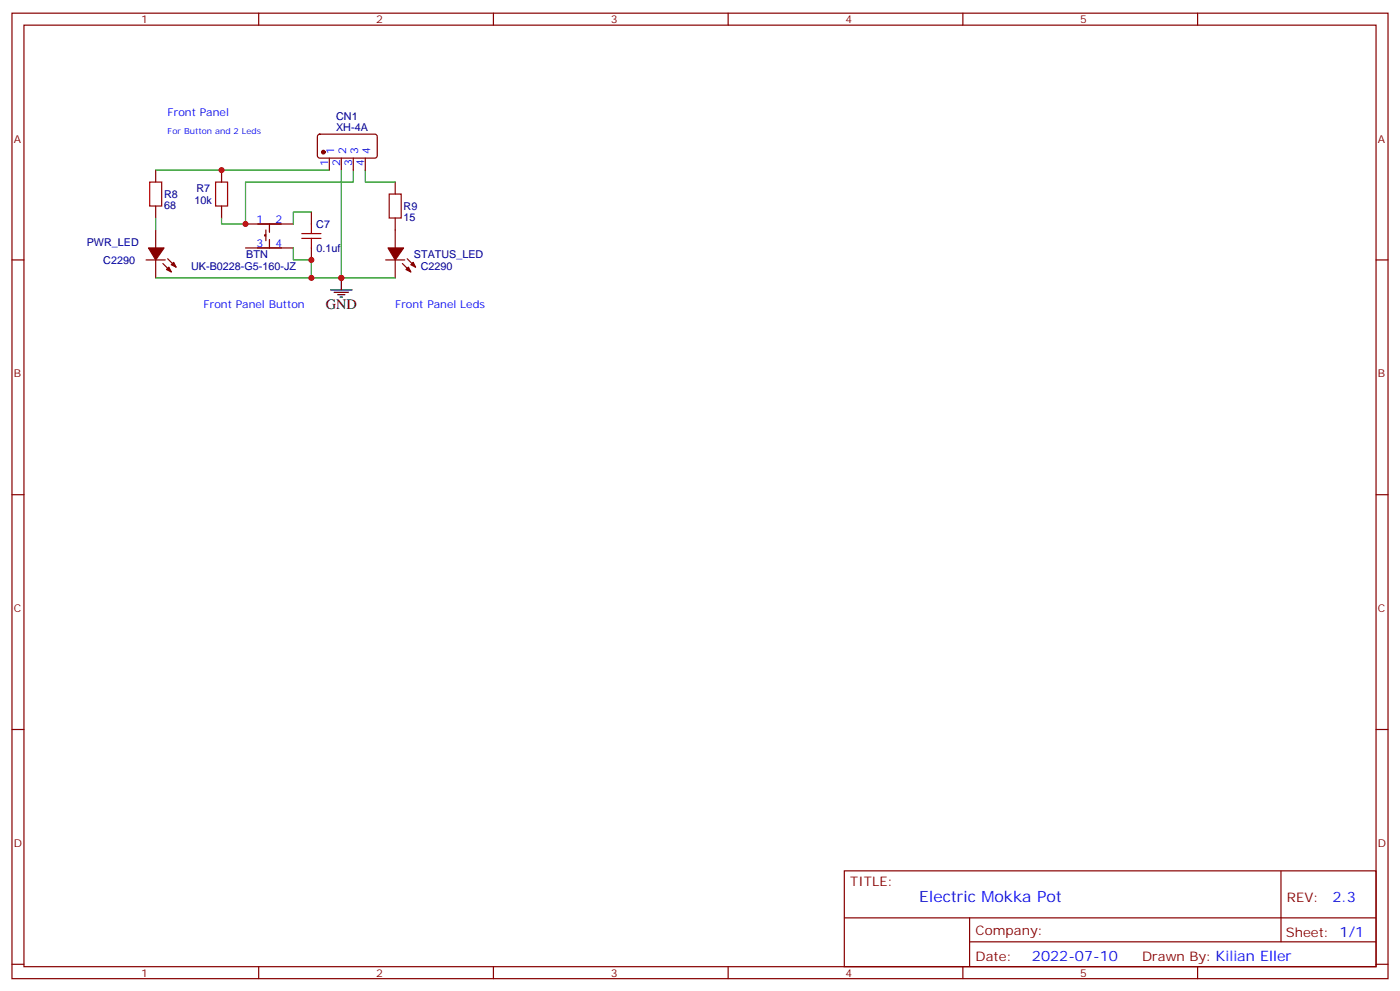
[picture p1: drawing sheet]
<svg xmlns="http://www.w3.org/2000/svg" width="412mm" height="292mm" viewBox="0 0 412 292" stroke-linecap="round" stroke-linejoin="round" font-family="sans-serif">
<g fill="none" stroke="#870000" stroke-width=".35">
<path d="M3.5 3.9h405.4v284.3h-405.4zM7.1 7.4h398.2v277.3h-398.2zM76.2 3.9v3.5M145.3 3.9v3.5M214.5 3.9v3.5M283.6 3.9v3.5M352.8 3.9v3.5M93.7 39.7l.5-.2 16.5 .1 .4 .6v5.9l-.7 .5-16.5-.1-.4-.6v-5.7zM45.9 50.1v3.5M65.3 50.1v3.5M97 46.6v3.5M100.5 46.6v3.5"/>
<path d="M104.1 46.6v3.5M107.6 46.6v3.5M116.4 53.6v3.6M3.5 76.6h3.6M43 76.6h5.7M45.9 60.7v3.5M45.9 67.7v5.3M45.9 76.6v5.2M48 77.6l2.4 2.5M49.4 76.2l2.5 2.5M65.3 60.7v3.5M72.3 66h14.1"/>
<path d="M72.3 73h14.1M78.3 69.1h-.3v.4h.3M78.3 67.7v3.2M79.4 66v2.4M79.4 70.6v2.4M91.7 62.4v3.6M91.7 73v3.6M113.6 76.6h5.6M116.4 64.2v8.8M116.4 76.6v5.2M118.5 77.6l2.5 2.5M119.9 76.2l2.5 2.5"/>
<path d="M405.3 76.6h3.6M3.5 145.7h3.6M405.3 145.7h3.6M3.5 214.8h3.6M405.3 214.8h3.6M248.7 256.5h156.6v28.2h-156.6zM377.3 256.5v20.9M248.7 270.3h156.5M285.6 277.4h119.6M285.6 270.3v14.1M3.5 284h3.6M76.2 284.7v3.5"/>
<path d="M145.3 284.7v3.5M214.5 284.7v3.5M283.6 284.7v3.5M352.8 284.7v3.5M405.3 284h3.6"/>
</g>
<g fill="#870000" stroke="#870000" stroke-width=".35">
<path d="M49.7 78.7l.7 1.4-1.4-.7z"/>
<path d="M50.4 78l.8-.7 .7 1.4z"/>
<path d="M43.7 73h4.6l-2.4 3.6z"/>
<path d="M120.3 78.7l.7 1.4-1.4-.7z"/>
<path d="M121 78l.7-.7 .7 1.4z"/>
<path d="M114.3 73h4.6l-2.5 3.6z"/>
<circle cx="95.2" cy="44.8" r=".53"/>
</g>
<path d="M44.1 53.6h3.5v7.1h-3.5zM63.5 53.6h3.5v7.1h-3.5zM114.7 57.2h3.5v7h-3.5zM88.9 68.8h5.6M88.9 70.2h5.6M91.7 66v2.8M91.7 70.2v2.8" fill="none" stroke="#a10000" stroke-width=".35"/>
<path d="M45.9 50.1h51.1M100.5 50.1v31.7M104.1 50.1v3.5h-31.8v12.4h-7v-1.8M107.6 50.1v3.5h8.8M45.9 64.2v3.5M86.4 73v3.6h5.3v5.2h-45.8M91.7 62.4h-5.3v3.6M91.7 81.8h24.7" fill="none" stroke="#008700" stroke-width=".35"/>
<path d="M97.4 85.4h6.3M98.4 86.1h4.3M99.5 86.8h2.1M100.2 87.5h.7M100.5 81.8v3.6" fill="none" stroke="#000" stroke-width=".35"/>
<g fill="#c00">
<circle cx="91.7" cy="76.6" r=".88"/>
<circle cx="91.7" cy="81.8" r=".88"/>
<circle cx="100.5" cy="81.8" r=".88"/>
<circle cx="65.3" cy="50.1" r=".88"/>
<circle cx="72.3" cy="66" r=".88"/>
</g>
<text font-size="4.6" fill="#00f" x="270.8" y="265.5">Electric Mokka Pot</text>
<text font-size="4.2" x="96" y="91">GND</text>
<g font-size="4.2" fill="#00f">
<text x="392.5" y="265.7">2.3</text>
<text x="304" y="283.1">2022-07-10</text>
</g>
<g font-size="3.9" fill="#800">
<text x="250.5" y="261.1">TITLE:</text>
<text x="379.1" y="265.7">REV:</text>
<text x="287.4" y="275.3">Company:</text>
<text x="378.7" y="275.9">Sheet: 1/1</text>
<text x="287.4" y="282.9">Date:</text>
<text x="336.4" y="283">Drawn By: Kilian Eller</text>
</g>
<g font-size="3.2" fill="#800">
<text x="41.6" y="6.9">1</text>
<text x="110.8" y="6.9">2</text>
<text x="179.9" y="6.9">3</text>
<text x="249.1" y="6.9">4</text>
<text x="318.2" y="6.9">5</text>
<text x="4.1" y="42">A</text>
<text x="405.9" y="42">A</text>
<text x="4.1" y="111.1">B</text>
<text x="405.9" y="111.1">B</text>
<text x="4.1" y="180.3">C</text>
<text x="405.9" y="180.3">C</text>
<text x="4.1" y="249.4">D</text>
<text x="405.9" y="249.4">D</text>
<text x="41.6" y="287.7">1</text>
<text x="110.8" y="287.7">2</text>
<text x="179.9" y="287.7">3</text>
<text x="249.1" y="287.7">4</text>
<text x="318.2" y="287.7">5</text>
</g>
<g font-size="3.2" fill="#00f">
<text x="49.4" y="34.2">Front Panel</text>
<text x="98.4" y="45.3" transform="rotate(-90 98.4 45.3)">1</text>
<text x="102" y="45.3" transform="rotate(-90 102 45.3)">2</text>
<text x="105.5" y="45.3" transform="rotate(-90 105.5 45.3)">3</text>
<text x="109" y="45.3" transform="rotate(-90 109 45.3)">4</text>
<text x="96.7" y="48.8" transform="rotate(-90 96.7 48.8)">1</text>
<text x="100.2" y="48.8" transform="rotate(-90 100.2 48.8)">2</text>
<text x="103.7" y="48.8" transform="rotate(-90 103.7 48.8)">3</text>
<text x="107.2" y="48.8" transform="rotate(-90 107.2 48.8)">4</text>
<text x="75.6" y="65.6">1</text>
<text x="81.1" y="65.6">2</text>
<text x="75.6" y="72.7">3</text>
<text x="81.1" y="72.7">4</text>
<text x="60" y="90.7">Front Panel Button</text>
<text x="116.4" y="90.7">Front Panel Leds</text>
</g>
<g font-size="3.2" fill="#000080">
<text x="99" y="35.3">CN1</text>
<text x="99" y="38.5">XH-4A</text>
<text x="48.3" y="58.3">R8</text>
<text x="57.9" y="56.5">R7</text>
<text x="48.3" y="61.5">68</text>
<text x="57.3" y="60">10k</text>
<text x="118.9" y="65">15</text>
<text x="118.9" y="61.9">R9</text>
<text x="93.2" y="67.1">C7</text>
<text x="25.6" y="72.4">PWR_LED</text>
<text x="30.4" y="77.7">C2290</text>
<text x="72.6" y="76">BTN</text>
<text x="93.2" y="74.2">0.1uf</text>
<text x="121.9" y="75.8">STATUS_LED</text>
<text x="56.3" y="79.4">UK-B0228-G5-160-JZ</text>
<text x="123.9" y="79.5">C2290</text>
</g>
<text font-size="2.5" fill="#00f" x="49.4" y="39.5">For Button and 2 Leds</text>
</svg>
